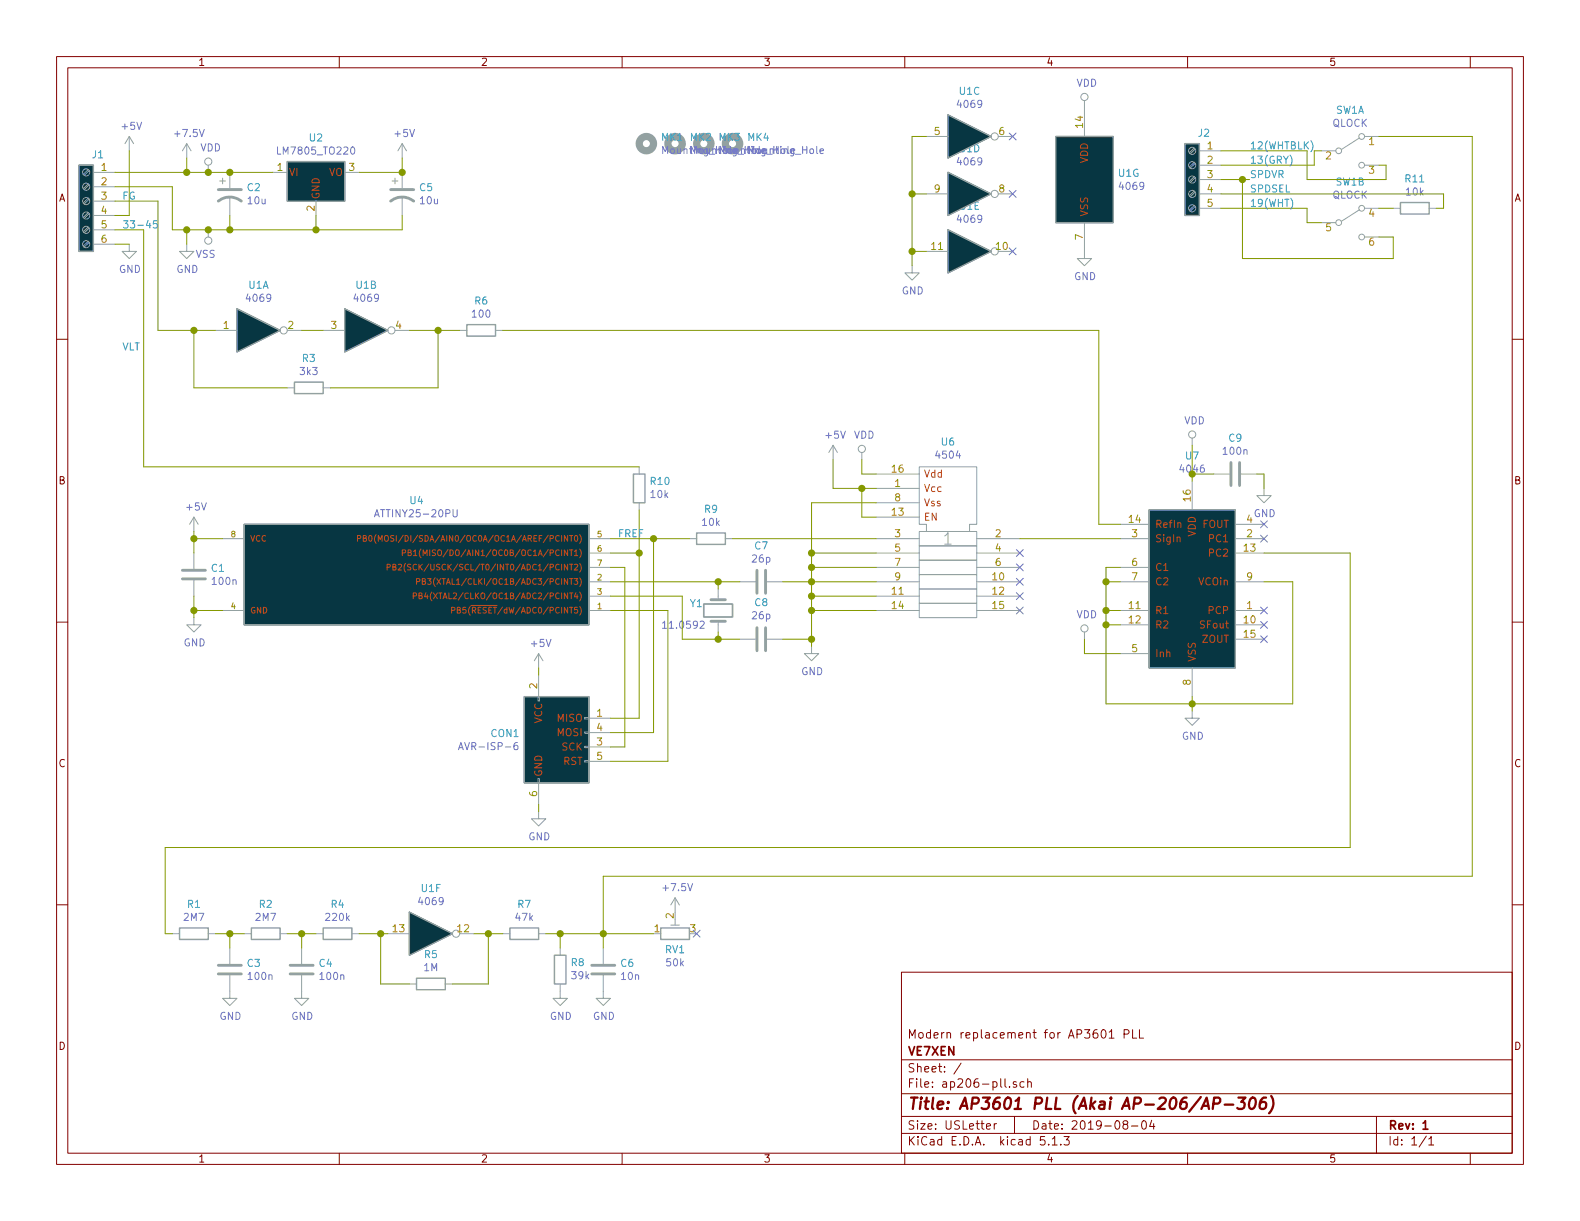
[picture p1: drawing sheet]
EESchema Schematic File Version 4
LIBS:ap206-pll-cache
EELAYER 30 0
EELAYER END
$Descr USLetter 11000 8500
encoding utf-8
Sheet 1 1
Title "AP3601 PLL (Akai AP-206/AP-306)"
Date "2019-08-04"
Rev "1"
Comp "VE7XEN"
Comment1 "Modern replacement for AP3601 PLL"
Comment2 ""
Comment3 ""
Comment4 ""
$EndDescr
$Comp
L atmel:ATTINY25-20PU U4
U 1 1
P 2900 4000
F 0 "U4" H 2900 4517 50  0000 C CNN
F 1 "ATTINY25-20PU" H 2900 4426 50  0000 C CNN
F 2 "Package_DIP:DIP-8_W7.62mm" H 3900 4000 50  0001 C CIN
F 3 "http://www.atmel.com/images/atmel-2586-avr-8-bit-microcontroller-attiny25-attiny45-attiny85_datasheet.pdf" H 2900 4000 50  0001 C CNN
	1    2900 4000
	-1   0    0    -1  
$EndComp
$Comp
L regul:LM7805_TO220 U2
U 1 1
P 2200 1200
F 0 "U2" H 2200 1442 50  0000 C CNN
F 1 "LM7805_TO220" H 2200 1351 50  0000 C CNN
F 2 "Package_TO_SOT_THT:TO-220-3_Vertical" H 2200 1425 50  0001 C CIN
F 3 "http://www.fairchildsemi.com/ds/LM/LM7805.pdf" H 2200 1150 50  0001 C CNN
	1    2200 1200
	1    0    0    -1  
$EndComp
$Comp
L power:GND #PWR0101
U 1 1
P 1300 1700
F 0 "#PWR0101" H 1300 1450 50  0001 C CNN
F 1 "GND" H 1305 1527 50  0000 C CNN
F 2 "" H 1300 1700 50  0001 C CNN
F 3 "" H 1300 1700 50  0001 C CNN
	1    1300 1700
	1    0    0    -1  
$EndComp
Wire Wire Line
	1300 1700 1300 1600
Wire Wire Line
	1300 1600 1200 1600
Wire Wire Line
	2800 1600 2800 1500
Connection ~ 1300 1600
Wire Wire Line
	2200 1500 2200 1600
Wire Wire Line
	1300 1600 1450 1600
Connection ~ 2200 1600
Wire Wire Line
	2200 1600 2800 1600
Wire Wire Line
	1600 1500 1600 1600
Connection ~ 1600 1600
Wire Wire Line
	1600 1600 2200 1600
Wire Wire Line
	2500 1200 2800 1200
$Comp
L power:+5V #PWR0102
U 1 1
P 2800 1100
F 0 "#PWR0102" H 2800 950 50  0001 C CNN
F 1 "+5V" H 2815 1273 50  0000 C CNN
F 2 "" H 2800 1100 50  0001 C CNN
F 3 "" H 2800 1100 50  0001 C CNN
	1    2800 1100
	1    0    0    -1  
$EndComp
Wire Wire Line
	2800 1100 2800 1200
$Comp
L device:C C1
U 1 1
P 1350 4000
F 0 "C1" H 1465 4046 50  0000 L CNN
F 1 "100n" H 1465 3955 50  0000 L CNN
F 2 "Capacitor_THT:C_Disc_D5.1mm_W3.2mm_P5.00mm" H 1388 3850 50  0001 C CNN
F 3 "" H 1350 4000 50  0001 C CNN
	1    1350 4000
	1    0    0    -1  
$EndComp
Wire Wire Line
	1550 3750 1350 3750
Wire Wire Line
	1350 3750 1350 3850
Wire Wire Line
	1350 4150 1350 4250
Wire Wire Line
	1350 4250 1550 4250
$Comp
L power:+5V #PWR0103
U 1 1
P 1350 3700
F 0 "#PWR0103" H 1350 3550 50  0001 C CNN
F 1 "+5V" H 1365 3873 50  0000 C CNN
F 2 "" H 1350 3700 50  0001 C CNN
F 3 "" H 1350 3700 50  0001 C CNN
	1    1350 3700
	1    0    0    -1  
$EndComp
Wire Wire Line
	1350 3700 1350 3750
Connection ~ 1350 3750
$Comp
L power:GND #PWR0104
U 1 1
P 1350 4300
F 0 "#PWR0104" H 1350 4050 50  0001 C CNN
F 1 "GND" H 1355 4127 50  0000 C CNN
F 2 "" H 1350 4300 50  0001 C CNN
F 3 "" H 1350 4300 50  0001 C CNN
	1    1350 4300
	1    0    0    -1  
$EndComp
Wire Wire Line
	1350 4300 1350 4250
Connection ~ 1350 4250
$Comp
L device:Crystal Y1
U 1 1
P 5000 4250
F 0 "Y1" V 4950 4050 50  0000 L CNN
F 1 "11.0592" V 5100 3850 50  0000 L CNN
F 2 "Crystal:Crystal_HC49-U_Vertical" H 5000 4250 50  0001 C CNN
F 3 "" H 5000 4250 50  0001 C CNN
	1    5000 4250
	0    1    1    0   
$EndComp
$Comp
L device:C C8
U 1 1
P 5300 4450
F 0 "C8" V 5552 4450 50  0000 C CNN
F 1 "26p" V 5461 4450 50  0000 C CNN
F 2 "Capacitor_THT:C_Disc_D5.1mm_W3.2mm_P5.00mm" H 5338 4300 50  0001 C CNN
F 3 "" H 5300 4450 50  0001 C CNN
	1    5300 4450
	0    -1   -1   0   
$EndComp
$Comp
L device:C C7
U 1 1
P 5300 4050
F 0 "C7" V 5048 4050 50  0000 C CNN
F 1 "26p" V 5139 4050 50  0000 C CNN
F 2 "Capacitor_THT:C_Disc_D5.1mm_W3.2mm_P5.00mm" H 5338 3900 50  0001 C CNN
F 3 "" H 5300 4050 50  0001 C CNN
	1    5300 4050
	0    1    1    0   
$EndComp
$Comp
L power:GND #PWR0105
U 1 1
P 5650 4500
F 0 "#PWR0105" H 5650 4250 50  0001 C CNN
F 1 "GND" H 5655 4327 50  0000 C CNN
F 2 "" H 5650 4500 50  0001 C CNN
F 3 "" H 5650 4500 50  0001 C CNN
	1    5650 4500
	1    0    0    -1  
$EndComp
Wire Wire Line
	5450 4050 5650 4050
Wire Wire Line
	5650 4050 5650 4150
Wire Wire Line
	5000 4450 5000 4400
Wire Wire Line
	5150 4050 5000 4050
Wire Wire Line
	5000 4050 5000 4100
Wire Wire Line
	4250 4150 4750 4150
$Comp
L atmel:AVR-ISP-6 CON1
U 1 1
P 3850 5200
F 0 "CON1" H 3620 5296 50  0000 R CNN
F 1 "AVR-ISP-6" H 3620 5205 50  0000 R CNN
F 2 "Connector_IDC:IDC-Header_2x03_P2.54mm_Vertical" V 3600 5250 50  0001 C CNN
F 3 "" H 2575 4650 50  0001 C CNN
	1    3850 5200
	1    0    0    -1  
$EndComp
$Comp
L power:+5V #PWR0106
U 1 1
P 3750 4650
F 0 "#PWR0106" H 3750 4500 50  0001 C CNN
F 1 "+5V" H 3765 4823 50  0000 C CNN
F 2 "" H 3750 4650 50  0001 C CNN
F 3 "" H 3750 4650 50  0001 C CNN
	1    3750 4650
	1    0    0    -1  
$EndComp
Wire Wire Line
	3750 4650 3750 4700
$Comp
L power:GND #PWR0107
U 1 1
P 3750 5650
F 0 "#PWR0107" H 3750 5400 50  0001 C CNN
F 1 "GND" H 3755 5477 50  0000 C CNN
F 2 "" H 3750 5650 50  0001 C CNN
F 3 "" H 3750 5650 50  0001 C CNN
	1    3750 5650
	1    0    0    -1  
$EndComp
Wire Wire Line
	3750 5650 3750 5600
Wire Wire Line
	4250 3850 4450 3850
Wire Wire Line
	4450 3850 4450 5000
Wire Wire Line
	4450 5000 4250 5000
Wire Wire Line
	4250 5100 4550 5100
Wire Wire Line
	4550 5100 4550 3750
Wire Wire Line
	4550 3750 4250 3750
Wire Wire Line
	4250 5200 4350 5200
Wire Wire Line
	4350 5200 4350 3950
Wire Wire Line
	4350 3950 4250 3950
Wire Wire Line
	4250 5300 4650 5300
Wire Wire Line
	4650 5300 4650 4250
Wire Wire Line
	4650 4250 4250 4250
Wire Wire Line
	4250 4050 5000 4050
Connection ~ 5000 4050
Wire Wire Line
	4750 4150 4750 4450
Wire Wire Line
	4750 4450 5000 4450
Wire Wire Line
	5150 4450 5000 4450
Connection ~ 5000 4450
Text Label 4300 3750 0    50   ~ 0
FREF
$Comp
L Logic_CMOS_IEEE:4504 U6
U 1 1
P 6600 3750
F 0 "U6" H 6600 4425 50  0000 C CNN
F 1 "4504" H 6600 4334 50  0000 C CNN
F 2 "Package_DIP:DIP-16_W7.62mm" H 6600 3750 60  0001 C CNN
F 3 "http://www.ti.com/lit/ds/symlink/cd4504b.pdf" H 6600 3750 60  0001 C CNN
	1    6600 3750
	1    0    0    -1  
$EndComp
$Comp
L power:+7.5V #PWR0108
U 1 1
P 1300 1100
F 0 "#PWR0108" H 1300 950 50  0001 C CNN
F 1 "+7.5V" H 1315 1273 50  0000 C CNN
F 2 "" H 1300 1100 50  0001 C CNN
F 3 "" H 1300 1100 50  0001 C CNN
	1    1300 1100
	1    0    0    -1  
$EndComp
Wire Wire Line
	6000 3200 6000 3300
Wire Wire Line
	6000 3300 6100 3300
$Comp
L power:+5V #PWR0109
U 1 1
P 5800 3200
F 0 "#PWR0109" H 5800 3050 50  0001 C CNN
F 1 "+5V" H 5815 3373 50  0000 C CNN
F 2 "" H 5800 3200 50  0001 C CNN
F 3 "" H 5800 3200 50  0001 C CNN
	1    5800 3200
	1    0    0    -1  
$EndComp
Wire Wire Line
	5800 3200 5800 3400
Wire Wire Line
	5800 3400 6000 3400
Wire Wire Line
	6100 3500 5650 3500
Wire Wire Line
	5650 3500 5650 3850
Connection ~ 5650 4050
Wire Wire Line
	6100 3600 6000 3600
Wire Wire Line
	6000 3600 6000 3400
Connection ~ 6000 3400
Wire Wire Line
	6000 3400 6100 3400
$Comp
L device:R R9
U 1 1
P 4950 3750
F 0 "R9" V 4743 3750 50  0000 C CNN
F 1 "10k" V 4834 3750 50  0000 C CNN
F 2 "Resistor_THT:R_Axial_DIN0207_L6.3mm_D2.5mm_P7.62mm_Horizontal" V 4880 3750 50  0001 C CNN
F 3 "" H 4950 3750 50  0001 C CNN
	1    4950 3750
	0    1    1    0   
$EndComp
Wire Wire Line
	4550 3750 4800 3750
Connection ~ 4550 3750
Wire Wire Line
	5100 3750 6100 3750
Wire Wire Line
	6100 3850 5650 3850
Connection ~ 5650 3850
Wire Wire Line
	5650 3850 5650 3950
Wire Wire Line
	6100 3950 5650 3950
Connection ~ 5650 3950
Wire Wire Line
	5650 3950 5650 4050
Wire Wire Line
	6100 4050 5650 4050
Wire Wire Line
	6100 4150 5650 4150
Connection ~ 5650 4150
Wire Wire Line
	5650 4150 5650 4250
Wire Wire Line
	6100 4250 5650 4250
Connection ~ 5650 4250
$Comp
L Logic_CMOS_4000:4046 U7
U 1 1
P 8300 4050
F 0 "U7" H 8300 4928 50  0000 C CNN
F 1 "4046" H 8300 4837 50  0000 C CNN
F 2 "Package_DIP:DIP-16_W7.62mm" H 8300 4050 50  0001 C CNN
F 3 "http://www.nxp.com/documents/data_sheet/HEF4046B.pdf" H 8300 4050 50  0001 C CNN
	1    8300 4050
	1    0    0    -1  
$EndComp
Wire Wire Line
	7100 3750 7800 3750
Wire Wire Line
	2100 2300 2250 2300
$Comp
L device:R R3
U 1 1
P 2150 2700
F 0 "R3" V 1943 2700 50  0000 C CNN
F 1 "3k3" V 2034 2700 50  0000 C CNN
F 2 "Resistor_THT:R_Axial_DIN0207_L6.3mm_D2.5mm_P7.62mm_Horizontal" V 2080 2700 50  0001 C CNN
F 3 "" H 2150 2700 50  0001 C CNN
	1    2150 2700
	0    1    1    0   
$EndComp
Wire Wire Line
	1350 2300 1350 2700
Wire Wire Line
	1350 2700 2000 2700
Connection ~ 1350 2300
Wire Wire Line
	1350 2300 1500 2300
Wire Wire Line
	2300 2700 3050 2700
Wire Wire Line
	3050 2700 3050 2300
Wire Wire Line
	3050 2300 2850 2300
$Comp
L device:R R6
U 1 1
P 3350 2300
F 0 "R6" V 3143 2300 50  0000 C CNN
F 1 "100" V 3234 2300 50  0000 C CNN
F 2 "Resistor_THT:R_Axial_DIN0207_L6.3mm_D2.5mm_P7.62mm_Horizontal" V 3280 2300 50  0001 C CNN
F 3 "" H 3350 2300 50  0001 C CNN
	1    3350 2300
	0    1    1    0   
$EndComp
Wire Wire Line
	3050 2300 3200 2300
Connection ~ 3050 2300
Wire Wire Line
	3500 2300 7650 2300
Wire Wire Line
	7650 2300 7650 3650
Wire Wire Line
	7650 3650 7800 3650
Wire Wire Line
	8300 3350 8300 3300
$Comp
L power:GND #PWR0110
U 1 1
P 8300 4950
F 0 "#PWR0110" H 8300 4700 50  0001 C CNN
F 1 "GND" H 8305 4777 50  0000 C CNN
F 2 "" H 8300 4950 50  0001 C CNN
F 3 "" H 8300 4950 50  0001 C CNN
	1    8300 4950
	1    0    0    -1  
$EndComp
Wire Wire Line
	8300 4950 8300 4900
$Comp
L device:C C9
U 1 1
P 8600 3300
F 0 "C9" V 8348 3300 50  0000 C CNN
F 1 "100n" V 8439 3300 50  0000 C CNN
F 2 "Capacitor_THT:C_Disc_D5.1mm_W3.2mm_P5.00mm" H 8638 3150 50  0001 C CNN
F 3 "" H 8600 3300 50  0001 C CNN
	1    8600 3300
	0    1    1    0   
$EndComp
$Comp
L power:GND #PWR0111
U 1 1
P 8800 3400
F 0 "#PWR0111" H 8800 3150 50  0001 C CNN
F 1 "GND" H 8805 3227 50  0000 C CNN
F 2 "" H 8800 3400 50  0001 C CNN
F 3 "" H 8800 3400 50  0001 C CNN
	1    8800 3400
	1    0    0    -1  
$EndComp
Wire Wire Line
	8800 3400 8800 3300
Wire Wire Line
	8800 3300 8750 3300
Wire Wire Line
	8450 3300 8300 3300
$Comp
L power:VDD #PWR0112
U 1 1
P 1450 1200
F 0 "#PWR0112" H 1450 1050 50  0001 C CNN
F 1 "VDD" H 1467 1373 50  0000 C CNN
F 2 "" H 1450 1200 50  0001 C CNN
F 3 "" H 1450 1200 50  0001 C CNN
	1    1450 1200
	1    0    0    -1  
$EndComp
Connection ~ 1450 1200
$Comp
L power:VSS #PWR0113
U 1 1
P 1450 1600
F 0 "#PWR0113" H 1450 1450 50  0001 C CNN
F 1 "VSS" H 1468 1773 50  0000 C CNN
F 2 "" H 1450 1600 50  0001 C CNN
F 3 "" H 1450 1600 50  0001 C CNN
	1    1450 1600
	-1   0    0    1   
$EndComp
Connection ~ 1450 1600
Wire Wire Line
	1450 1600 1600 1600
Wire Wire Line
	1300 1100 1300 1200
Connection ~ 1300 1200
Wire Wire Line
	1300 1200 1450 1200
$Comp
L power:VDD #PWR0114
U 1 1
P 8300 3100
F 0 "#PWR0114" H 8300 2950 50  0001 C CNN
F 1 "VDD" H 8317 3273 50  0000 C CNN
F 2 "" H 8300 3100 50  0001 C CNN
F 3 "" H 8300 3100 50  0001 C CNN
	1    8300 3100
	1    0    0    -1  
$EndComp
Wire Wire Line
	8300 3300 8300 3100
Connection ~ 8300 3300
$Comp
L power:VDD #PWR0115
U 1 1
P 6000 3200
F 0 "#PWR0115" H 6000 3050 50  0001 C CNN
F 1 "VDD" H 6017 3373 50  0000 C CNN
F 2 "" H 6000 3200 50  0001 C CNN
F 3 "" H 6000 3200 50  0001 C CNN
	1    6000 3200
	1    0    0    -1  
$EndComp
$Comp
L power:VDD #PWR0116
U 1 1
P 7550 4450
F 0 "#PWR0116" H 7550 4300 50  0001 C CNN
F 1 "VDD" H 7567 4623 50  0000 C CNN
F 2 "" H 7550 4450 50  0001 C CNN
F 3 "" H 7550 4450 50  0001 C CNN
	1    7550 4450
	1    0    0    -1  
$EndComp
Wire Wire Line
	7550 4450 7550 4550
Wire Wire Line
	7550 4550 7800 4550
Wire Wire Line
	7800 3950 7700 3950
Wire Wire Line
	7700 3950 7700 4050
Wire Wire Line
	7700 4900 8300 4900
Connection ~ 8300 4900
Wire Wire Line
	8300 4900 8300 4850
Wire Wire Line
	7800 4050 7700 4050
Connection ~ 7700 4050
Wire Wire Line
	7700 4050 7700 4250
Wire Wire Line
	7800 4250 7700 4250
Connection ~ 7700 4250
Wire Wire Line
	7700 4250 7700 4350
Wire Wire Line
	7800 4350 7700 4350
Connection ~ 7700 4350
Wire Wire Line
	7700 4350 7700 4900
Wire Wire Line
	8800 3850 9400 3850
Wire Wire Line
	9400 3850 9400 5900
$Comp
L device:R R1
U 1 1
P 1350 6500
F 0 "R1" V 1143 6500 50  0000 C CNN
F 1 "2M7" V 1234 6500 50  0000 C CNN
F 2 "Resistor_THT:R_Axial_DIN0207_L6.3mm_D2.5mm_P7.62mm_Horizontal" V 1280 6500 50  0001 C CNN
F 3 "" H 1350 6500 50  0001 C CNN
	1    1350 6500
	0    1    1    0   
$EndComp
$Comp
L device:C C3
U 1 1
P 1600 6750
F 0 "C3" H 1715 6796 50  0000 L CNN
F 1 "100n" H 1715 6705 50  0000 L CNN
F 2 "Capacitor_THT:C_Disc_D5.1mm_W3.2mm_P5.00mm" H 1638 6600 50  0001 C CNN
F 3 "" H 1600 6750 50  0001 C CNN
	1    1600 6750
	1    0    0    -1  
$EndComp
$Comp
L device:R R2
U 1 1
P 1850 6500
F 0 "R2" V 1643 6500 50  0000 C CNN
F 1 "2M7" V 1734 6500 50  0000 C CNN
F 2 "Resistor_THT:R_Axial_DIN0207_L6.3mm_D2.5mm_P7.62mm_Horizontal" V 1780 6500 50  0001 C CNN
F 3 "" H 1850 6500 50  0001 C CNN
	1    1850 6500
	0    1    1    0   
$EndComp
$Comp
L device:C C4
U 1 1
P 2100 6750
F 0 "C4" H 2215 6796 50  0000 L CNN
F 1 "100n" H 2215 6705 50  0000 L CNN
F 2 "Capacitor_THT:C_Disc_D5.1mm_W3.2mm_P5.00mm" H 2138 6600 50  0001 C CNN
F 3 "" H 2100 6750 50  0001 C CNN
	1    2100 6750
	1    0    0    -1  
$EndComp
$Comp
L device:R R4
U 1 1
P 2350 6500
F 0 "R4" V 2143 6500 50  0000 C CNN
F 1 "220k" V 2234 6500 50  0000 C CNN
F 2 "Resistor_THT:R_Axial_DIN0207_L6.3mm_D2.5mm_P7.62mm_Horizontal" V 2280 6500 50  0001 C CNN
F 3 "" H 2350 6500 50  0001 C CNN
	1    2350 6500
	0    1    1    0   
$EndComp
$Comp
L device:R R5
U 1 1
P 3000 6850
F 0 "R5" V 2793 6850 50  0000 C CNN
F 1 "1M" V 2884 6850 50  0000 C CNN
F 2 "Resistor_THT:R_Axial_DIN0207_L6.3mm_D2.5mm_P7.62mm_Horizontal" V 2930 6850 50  0001 C CNN
F 3 "" H 3000 6850 50  0001 C CNN
	1    3000 6850
	0    1    1    0   
$EndComp
$Comp
L device:R R7
U 1 1
P 3650 6500
F 0 "R7" V 3443 6500 50  0000 C CNN
F 1 "47k" V 3534 6500 50  0000 C CNN
F 2 "Resistor_THT:R_Axial_DIN0207_L6.3mm_D2.5mm_P7.62mm_Horizontal" V 3580 6500 50  0001 C CNN
F 3 "" H 3650 6500 50  0001 C CNN
	1    3650 6500
	0    1    1    0   
$EndComp
$Comp
L device:R R8
U 1 1
P 3900 6750
F 0 "R8" H 3830 6704 50  0000 R CNN
F 1 "39k" H 3830 6795 50  0000 R CNN
F 2 "Resistor_THT:R_Axial_DIN0207_L6.3mm_D2.5mm_P7.62mm_Horizontal" V 3830 6750 50  0001 C CNN
F 3 "" H 3900 6750 50  0001 C CNN
	1    3900 6750
	-1   0    0    1   
$EndComp
$Comp
L device:C C6
U 1 1
P 4200 6750
F 0 "C6" H 4315 6796 50  0000 L CNN
F 1 "10n" H 4315 6705 50  0000 L CNN
F 2 "Capacitor_THT:C_Disc_D5.1mm_W3.2mm_P5.00mm" H 4238 6600 50  0001 C CNN
F 3 "" H 4200 6750 50  0001 C CNN
	1    4200 6750
	1    0    0    -1  
$EndComp
$Comp
L device:POT_TRIM RV1
U 1 1
P 4700 6500
F 0 "RV1" V 4586 6500 50  0000 C CNN
F 1 "50k" V 4495 6500 50  0000 C CNN
F 2 "Potentiometer_THT:Potentiometer_Bourns_3386P_Vertical" H 4700 6500 50  0001 C CNN
F 3 "" H 4700 6500 50  0001 C CNN
	1    4700 6500
	0    -1   -1   0   
$EndComp
$Comp
L power:+7.5V #PWR0117
U 1 1
P 4700 6350
F 0 "#PWR0117" H 4700 6200 50  0001 C CNN
F 1 "+7.5V" H 4715 6523 50  0000 C CNN
F 2 "" H 4700 6350 50  0001 C CNN
F 3 "" H 4700 6350 50  0001 C CNN
	1    4700 6350
	1    0    0    -1  
$EndComp
Wire Wire Line
	4550 6500 4200 6500
Wire Wire Line
	4200 6500 4200 6600
Wire Wire Line
	3800 6500 3900 6500
Connection ~ 4200 6500
$Comp
L power:GND #PWR0118
U 1 1
P 4200 6900
F 0 "#PWR0118" H 4200 6650 50  0001 C CNN
F 1 "GND" H 4205 6727 50  0000 C CNN
F 2 "" H 4200 6900 50  0001 C CNN
F 3 "" H 4200 6900 50  0001 C CNN
	1    4200 6900
	1    0    0    -1  
$EndComp
$Comp
L power:GND #PWR0119
U 1 1
P 3900 6900
F 0 "#PWR0119" H 3900 6650 50  0001 C CNN
F 1 "GND" H 3905 6727 50  0000 C CNN
F 2 "" H 3900 6900 50  0001 C CNN
F 3 "" H 3900 6900 50  0001 C CNN
	1    3900 6900
	1    0    0    -1  
$EndComp
$Comp
L power:GND #PWR0120
U 1 1
P 2100 6900
F 0 "#PWR0120" H 2100 6650 50  0001 C CNN
F 1 "GND" H 2105 6727 50  0000 C CNN
F 2 "" H 2100 6900 50  0001 C CNN
F 3 "" H 2100 6900 50  0001 C CNN
	1    2100 6900
	1    0    0    -1  
$EndComp
$Comp
L power:GND #PWR0121
U 1 1
P 1600 6900
F 0 "#PWR0121" H 1600 6650 50  0001 C CNN
F 1 "GND" H 1605 6727 50  0000 C CNN
F 2 "" H 1600 6900 50  0001 C CNN
F 3 "" H 1600 6900 50  0001 C CNN
	1    1600 6900
	1    0    0    -1  
$EndComp
Wire Wire Line
	1150 5900 1150 6500
Wire Wire Line
	1150 6500 1200 6500
Wire Wire Line
	1500 6500 1600 6500
Wire Wire Line
	1600 6600 1600 6500
Connection ~ 1600 6500
Wire Wire Line
	1600 6500 1700 6500
Wire Wire Line
	2000 6500 2100 6500
Wire Wire Line
	2100 6600 2100 6500
Connection ~ 2100 6500
Wire Wire Line
	2100 6500 2200 6500
Wire Wire Line
	2500 6500 2650 6500
Wire Wire Line
	2850 6850 2650 6850
Wire Wire Line
	2650 6850 2650 6500
Connection ~ 2650 6500
Wire Wire Line
	2650 6500 2700 6500
Wire Wire Line
	3300 6500 3400 6500
Wire Wire Line
	3150 6850 3400 6850
Wire Wire Line
	3400 6850 3400 6500
Connection ~ 3400 6500
Wire Wire Line
	3400 6500 3500 6500
Wire Wire Line
	3900 6600 3900 6500
Connection ~ 3900 6500
Wire Wire Line
	3900 6500 4200 6500
Wire Wire Line
	8800 4050 9000 4050
Wire Wire Line
	9000 4050 9000 4900
Wire Wire Line
	9000 4900 8300 4900
Wire Wire Line
	1150 5900 9400 5900
Wire Wire Line
	5650 4250 5650 4450
NoConn ~ 4850 6500
NoConn ~ 8800 4450
NoConn ~ 8800 4350
NoConn ~ 8800 4250
NoConn ~ 8800 3750
NoConn ~ 8800 3650
Wire Wire Line
	1450 1200 1600 1200
$Comp
L device:CP1 C2
U 1 1
P 1600 1350
F 0 "C2" H 1715 1396 50  0000 L CNN
F 1 "10u" H 1715 1305 50  0000 L CNN
F 2 "Capacitor_THT:CP_Radial_D5.0mm_P2.50mm" H 1600 1350 50  0001 C CNN
F 3 "" H 1600 1350 50  0001 C CNN
	1    1600 1350
	1    0    0    -1  
$EndComp
Connection ~ 1600 1200
Wire Wire Line
	1600 1200 1900 1200
$Comp
L device:CP1 C5
U 1 1
P 2800 1350
F 0 "C5" H 2915 1396 50  0000 L CNN
F 1 "10u" H 2915 1305 50  0000 L CNN
F 2 "Capacitor_THT:CP_Radial_D5.0mm_P2.50mm" H 2800 1350 50  0001 C CNN
F 3 "" H 2800 1350 50  0001 C CNN
	1    2800 1350
	1    0    0    -1  
$EndComp
Connection ~ 2800 1200
Wire Wire Line
	5450 4450 5650 4450
Connection ~ 5650 4450
Wire Wire Line
	5650 4450 5650 4500
$Comp
L device:R R10
U 1 1
P 4450 3400
F 0 "R10" H 4380 3354 50  0000 R CNN
F 1 "10k" H 4380 3445 50  0000 R CNN
F 2 "Resistor_THT:R_Axial_DIN0207_L6.3mm_D2.5mm_P7.62mm_Horizontal" V 4380 3400 50  0001 C CNN
F 3 "" H 4450 3400 50  0001 C CNN
	1    4450 3400
	-1   0    0    1   
$EndComp
Wire Wire Line
	4450 3850 4450 3550
Connection ~ 4450 3850
$Comp
L Connector:Screw_Terminal_01x06 J1
U 1 1
P 600 1400
F 0 "J1" H 518 1725 50  0000 C CNN
F 1 "Screw_Terminal_01x06" H 518 1826 50  0001 C CNN
F 2 "TerminalBlock_Phoenix:TerminalBlock_Phoenix_PT-1,5-6-3.5-H_1x06_P3.50mm_Horizontal" H 600 1400 50  0001 C CNN
F 3 "~" H 600 1400 50  0001 C CNN
F 4 "1985001" H 600 1400 50  0001 C CNN "Part#"
	1    600  1400
	-1   0    0    -1  
$EndComp
Wire Wire Line
	800  1200 1300 1200
Wire Wire Line
	800  1300 1200 1300
Wire Wire Line
	1200 1300 1200 1600
Wire Wire Line
	800  1400 1100 1400
Wire Wire Line
	1100 1400 1100 2300
Wire Wire Line
	1100 2300 1350 2300
Text Label 850  1400 0    50   ~ 0
FG
$Comp
L power:+5V #PWR0122
U 1 1
P 900 1050
F 0 "#PWR0122" H 900 900 50  0001 C CNN
F 1 "+5V" H 915 1223 50  0000 C CNN
F 2 "" H 900 1050 50  0001 C CNN
F 3 "" H 900 1050 50  0001 C CNN
	1    900  1050
	1    0    0    -1  
$EndComp
Wire Wire Line
	800  1500 900  1500
Wire Wire Line
	900  1500 900  1050
Wire Wire Line
	800  1600 1000 1600
Wire Wire Line
	1000 1600 1000 3250
Wire Wire Line
	1000 3250 4450 3250
$Comp
L power:GND #PWR0123
U 1 1
P 900 1700
F 0 "#PWR0123" H 900 1450 50  0001 C CNN
F 1 "GND" H 905 1527 50  0000 C CNN
F 2 "" H 900 1700 50  0001 C CNN
F 3 "" H 900 1700 50  0001 C CNN
	1    900  1700
	1    0    0    -1  
$EndComp
Wire Wire Line
	800  1700 900  1700
Wire Wire Line
	4200 6100 4200 6500
Text Label 850  2450 0    50   ~ 0
VLT
Text Label 850  1600 0    50   ~ 0
33-45
$Comp
L Mechanical:Mounting_Hole MK1
U 1 1
P 4500 1000
F 0 "MK1" H 4600 1046 50  0000 L CNN
F 1 "Mounting_Hole" H 4600 955 50  0000 L CNN
F 2 "MountingHole:MountingHole_4mm" H 4500 1000 50  0001 C CNN
F 3 "" H 4500 1000 50  0001 C CNN
	1    4500 1000
	1    0    0    -1  
$EndComp
$Comp
L Mechanical:Mounting_Hole MK2
U 1 1
P 4700 1000
F 0 "MK2" H 4800 1046 50  0000 L CNN
F 1 "Mounting_Hole" H 4800 955 50  0000 L CNN
F 2 "MountingHole:MountingHole_4mm" H 4700 1000 50  0001 C CNN
F 3 "" H 4700 1000 50  0001 C CNN
	1    4700 1000
	1    0    0    -1  
$EndComp
$Comp
L Mechanical:Mounting_Hole MK3
U 1 1
P 4900 1000
F 0 "MK3" H 5000 1046 50  0000 L CNN
F 1 "Mounting_Hole" H 5000 955 50  0000 L CNN
F 2 "MountingHole:MountingHole_4mm" H 4900 1000 50  0001 C CNN
F 3 "" H 4900 1000 50  0001 C CNN
	1    4900 1000
	1    0    0    -1  
$EndComp
$Comp
L Mechanical:Mounting_Hole MK4
U 1 1
P 5100 1000
F 0 "MK4" H 5200 1046 50  0000 L CNN
F 1 "Mounting_Hole" H 5200 955 50  0000 L CNN
F 2 "MountingHole:MountingHole_4mm" H 5100 1000 50  0001 C CNN
F 3 "" H 5100 1000 50  0001 C CNN
	1    5100 1000
	1    0    0    -1  
$EndComp
$Comp
L Logic_CMOS_4000:4069 U1
U 2 1
P 2550 2300
F 0 "U1" H 2550 2617 50  0000 C CNN
F 1 "4069" H 2550 2526 50  0000 C CNN
F 2 "Package_DIP:DIP-14_W7.62mm" H 2550 2300 50  0001 C CNN
F 3 "http://www.intersil.com/content/dam/Intersil/documents/cd40/cd4069ubms.pdf" H 2550 2300 50  0001 C CNN
	2    2550 2300
	1    0    0    -1  
$EndComp
$Comp
L Logic_CMOS_4000:4069 U1
U 1 1
P 1800 2300
F 0 "U1" H 1800 2617 50  0000 C CNN
F 1 "4069" H 1800 2526 50  0000 C CNN
F 2 "Package_DIP:DIP-14_W7.62mm" H 1800 2300 50  0001 C CNN
F 3 "http://www.intersil.com/content/dam/Intersil/documents/cd40/cd4069ubms.pdf" H 1800 2300 50  0001 C CNN
	1    1800 2300
	1    0    0    -1  
$EndComp
$Comp
L Logic_CMOS_4000:4069 U1
U 6 1
P 3000 6500
F 0 "U1" H 3000 6817 50  0000 C CNN
F 1 "4069" H 3000 6726 50  0000 C CNN
F 2 "Package_DIP:DIP-14_W7.62mm" H 3000 6500 50  0001 C CNN
F 3 "http://www.intersil.com/content/dam/Intersil/documents/cd40/cd4069ubms.pdf" H 3000 6500 50  0001 C CNN
	6    3000 6500
	1    0    0    -1  
$EndComp
$Comp
L Logic_CMOS_4000:4069 U1
U 3 1
P 6750 950
F 0 "U1" H 6750 1267 50  0000 C CNN
F 1 "4069" H 6750 1176 50  0000 C CNN
F 2 "Package_DIP:DIP-14_W7.62mm" H 6750 950 50  0001 C CNN
F 3 "http://www.intersil.com/content/dam/Intersil/documents/cd40/cd4069ubms.pdf" H 6750 950 50  0001 C CNN
	3    6750 950 
	1    0    0    -1  
$EndComp
$Comp
L Logic_CMOS_4000:4069 U1
U 4 1
P 6750 1350
F 0 "U1" H 6750 1667 50  0000 C CNN
F 1 "4069" H 6750 1576 50  0000 C CNN
F 2 "Package_DIP:DIP-14_W7.62mm" H 6750 1350 50  0001 C CNN
F 3 "http://www.intersil.com/content/dam/Intersil/documents/cd40/cd4069ubms.pdf" H 6750 1350 50  0001 C CNN
	4    6750 1350
	1    0    0    -1  
$EndComp
$Comp
L Logic_CMOS_4000:4069 U1
U 5 1
P 6750 1750
F 0 "U1" H 6750 2067 50  0000 C CNN
F 1 "4069" H 6750 1976 50  0000 C CNN
F 2 "Package_DIP:DIP-14_W7.62mm" H 6750 1750 50  0001 C CNN
F 3 "http://www.intersil.com/content/dam/Intersil/documents/cd40/cd4069ubms.pdf" H 6750 1750 50  0001 C CNN
	5    6750 1750
	1    0    0    -1  
$EndComp
$Comp
L Logic_CMOS_4000:4069 U1
U 7 1
P 7550 1250
F 0 "U1" H 7780 1296 50  0000 L CNN
F 1 "4069" H 7780 1205 50  0000 L CNN
F 2 "Package_DIP:DIP-14_W7.62mm" H 7550 1250 50  0001 C CNN
F 3 "http://www.intersil.com/content/dam/Intersil/documents/cd40/cd4069ubms.pdf" H 7550 1250 50  0001 C CNN
	7    7550 1250
	1    0    0    -1  
$EndComp
$Comp
L power:VDD #PWR0124
U 1 1
P 7550 750
F 0 "#PWR0124" H 7550 600 50  0001 C CNN
F 1 "VDD" H 7567 923 50  0000 C CNN
F 2 "" H 7550 750 50  0001 C CNN
F 3 "" H 7550 750 50  0001 C CNN
	1    7550 750 
	1    0    0    -1  
$EndComp
$Comp
L power:GND #PWR0125
U 1 1
P 7550 1750
F 0 "#PWR0125" H 7550 1500 50  0001 C CNN
F 1 "GND" H 7555 1577 50  0000 C CNN
F 2 "" H 7550 1750 50  0001 C CNN
F 3 "" H 7550 1750 50  0001 C CNN
	1    7550 1750
	1    0    0    -1  
$EndComp
$Comp
L power:GND #PWR0126
U 1 1
P 6350 1850
F 0 "#PWR0126" H 6350 1600 50  0001 C CNN
F 1 "GND" H 6355 1677 50  0000 C CNN
F 2 "" H 6350 1850 50  0001 C CNN
F 3 "" H 6350 1850 50  0001 C CNN
	1    6350 1850
	1    0    0    -1  
$EndComp
Wire Wire Line
	6350 1850 6350 1750
Wire Wire Line
	6350 950  6450 950 
Wire Wire Line
	6450 1350 6350 1350
Connection ~ 6350 1350
Wire Wire Line
	6350 1350 6350 950 
Wire Wire Line
	6450 1750 6350 1750
Connection ~ 6350 1750
Wire Wire Line
	6350 1750 6350 1350
NoConn ~ 7050 950 
NoConn ~ 7050 1350
NoConn ~ 7050 1750
NoConn ~ 7100 4250
NoConn ~ 7100 4150
NoConn ~ 7100 4050
NoConn ~ 7100 3950
NoConn ~ 7100 3850
$Comp
L Switch:SW_DPDT_x2 SW1
U 1 1
P 9400 1050
F 0 "SW1" H 9400 1335 50  0000 C CNN
F 1 "QLOCK" H 9400 1244 50  0000 C CNN
F 2 "Button_Switch_THT:SW_CuK_JS202011CQN_DPDT_Straight" H 9400 1050 50  0001 C CNN
F 3 "" H 9400 1050 50  0001 C CNN
	1    9400 1050
	1    0    0    -1  
$EndComp
$Comp
L Connector:Screw_Terminal_01x05 J2
U 1 1
P 8300 1250
F 0 "J2" H 8218 1575 50  0000 C CNN
F 1 "Screw_Terminal_01x05" H 8218 1576 50  0001 C CNN
F 2 "TerminalBlock_Phoenix:TerminalBlock_Phoenix_PT-1,5-5-3.5-H_1x05_P3.50mm_Horizontal" H 8300 1250 50  0001 C CNN
F 3 "~" H 8300 1250 50  0001 C CNN
F 4 "1989777" H 8300 1250 50  0001 C CNN "Part#"
	1    8300 1250
	-1   0    0    -1  
$EndComp
Text Label 8700 1150 0    50   ~ 0
13(GRY)
Wire Wire Line
	8500 1150 9150 1150
Wire Wire Line
	9650 1250 9650 1150
Wire Wire Line
	9650 1150 9600 1150
Wire Wire Line
	4200 6100 10250 6100
Wire Wire Line
	10250 6100 10250 950 
Wire Wire Line
	10250 950  9600 950 
$Comp
L Switch:SW_DPDT_x2 SW1
U 2 1
P 9400 1550
F 0 "SW1" H 9400 1835 50  0000 C CNN
F 1 "QLOCK" H 9400 1744 50  0000 C CNN
F 2 "Button_Switch_THT:SW_CuK_JS202011CQN_DPDT_Straight" H 9400 1550 50  0001 C CNN
F 3 "" H 9400 1550 50  0001 C CNN
	2    9400 1550
	1    0    0    -1  
$EndComp
Text Label 8700 1050 0    50   ~ 0
12(WHTBLK)
Wire Wire Line
	9100 1450 9100 1550
Wire Wire Line
	9100 1550 9200 1550
Wire Wire Line
	8500 1450 9100 1450
Text Label 8700 1450 0    50   ~ 0
19(WHT)
Wire Wire Line
	9600 1450 9700 1450
Wire Wire Line
	8500 1350 10050 1350
Wire Wire Line
	8500 1250 8650 1250
Wire Wire Line
	8650 1250 8650 1800
Wire Wire Line
	8650 1800 9700 1800
Wire Wire Line
	9700 1800 9700 1650
Wire Wire Line
	9700 1650 9600 1650
Wire Wire Line
	10050 1350 10050 1450
Wire Wire Line
	10050 1450 10000 1450
$Comp
L device:R R11
U 1 1
P 9850 1450
F 0 "R11" V 9643 1450 50  0000 C CNN
F 1 "10k" V 9734 1450 50  0000 C CNN
F 2 "Resistor_THT:R_Axial_DIN0207_L6.3mm_D2.5mm_P7.62mm_Horizontal" V 9780 1450 50  0001 C CNN
F 3 "" H 9850 1450 50  0001 C CNN
	1    9850 1450
	0    1    1    0   
$EndComp
Text Label 8700 1350 0    50   ~ 0
SPDSEL
Text Label 8700 1250 0    50   ~ 0
SPDVR
Wire Wire Line
	8700 1250 8650 1250
Connection ~ 8650 1250
Wire Wire Line
	9150 1150 9150 1050
Wire Wire Line
	9150 1050 9200 1050
Wire Wire Line
	8500 1050 9100 1050
Wire Wire Line
	9100 1050 9100 1250
Wire Wire Line
	9100 1250 9650 1250
$EndSCHEMATC
